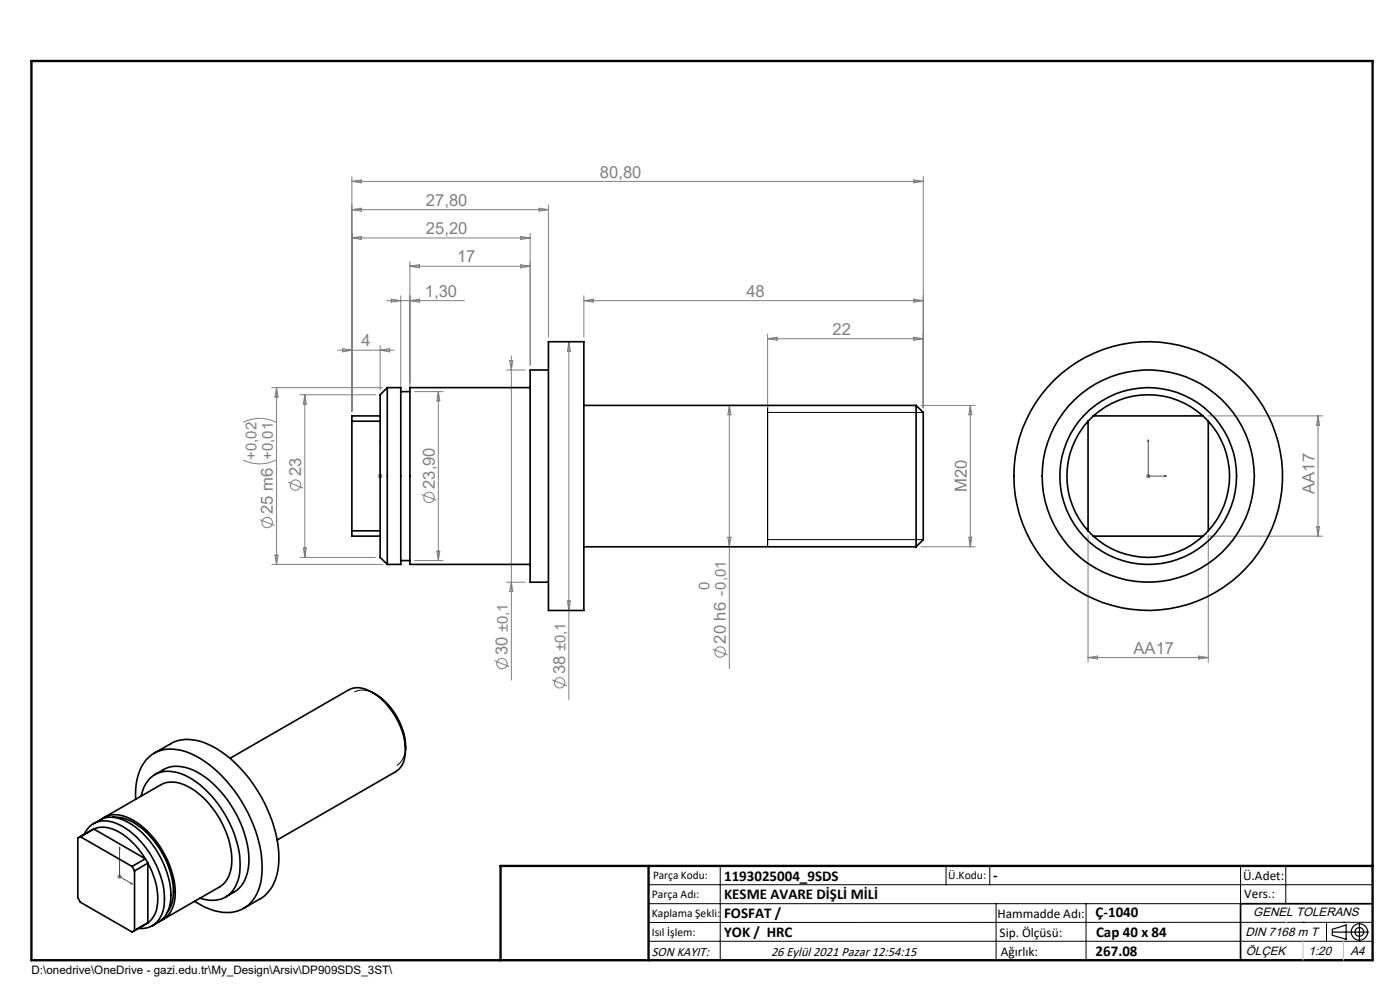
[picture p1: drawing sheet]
<svg xmlns="http://www.w3.org/2000/svg" width="297mm" height="210mm" viewBox="0 0 297 210" stroke-linecap="round" stroke-linejoin="round" font-family="sans-serif">
<g fill="none" stroke="#808080" stroke-width=".21">
<path d="M74.6 37.5v49.7M74.6 38.5h121.3M74.6 38.5l2.1-.3v.6zM193.9 38.2l2 .3-2 .3zM195.9 37.5v49M74.6 44.5l2.1-.3v.6zM74.6 50.5l2.1-.3v.6zM74.6 50.5h37.9M74.6 44.5h41.7M87 55.5v26.5M87 56.5h25.5M87 56.5l2-.3v.6z"/>
<path d="M110.5 56.2l2 .3-2 .3zM110.5 50.2l2 .3-2 .3zM112.5 49.5v28M114.4 44.2l1.9 .3-1.9 .3zM116.3 43.5v28M71.6 74.3h12M72.7 74l1.9 .3-1.9 .3zM80.6 73.3v9.4M80.6 74.3l2.1-.3v.6zM82 63.8h16.5M83 63.5l2 .3-2 .3zM85 62.8v19.2"/>
<path d="M87 63.8l2-.3v.6zM107.5 78.5h3.9M108.1 76.5h.7l-.3 2zM108.5 75.5v68.8M120.7 72.5v75.9M120.7 72.5l.3 2h-.6zM123.9 63.8h72M123.9 62.8v8.7M123.9 63.8l2-.3v.6zM162.8 70.9v15.6M162.8 71.9h33.1M162.8 71.9l2.1-.4v.7z"/>
<path d="M193.9 63.5l2 .3-2 .3zM193.9 71.5l2 .4-2 .3zM51.6 97.6a7.7 7.7 0 0 0 7 0M51.6 89.6a7.7 7.7 0 0 1 7 0M57.6 82.2h23.5M58.7 82.2v37.5M58.7 82.2l.3 2h-.7zM63.6 83.7h16.1M64.7 83.7v34.5M64.7 83.7l.3 2h-.7zM87.9 83.1h6.1M93 83.1v35.8"/>
<path d="M93 83.1l.3 1.9h-.6zM154.7 86v55.8M154.7 86l.4 2h-.7zM195.4 86h11.5M205.8 86l.4 2h-.7zM205.8 86v30M256.2 88.2h24.4M279.6 88.2v25.5M279.6 88.2l.3 2h-.6zM55.1 110.2l3.2 1.3M57.6 119.7h23.5M58.3 117.7h.7l-.3 2z"/>
<path d="M61.1 102.3l3.2 1.2M63.6 118.2h16.1M64.3 116.2h.7l-.3 2zM80.2 101h.9M80.3 100.6l.7 .7M80.6 100.5v1M81 100.6l-.7 .7M87.9 118.9h6.1M89.4 104.9l3.2 1.2M92.7 116.9h.6l-.3 2zM154.4 114h.7l-.4 2zM195.4 116h11.5"/>
<path d="M205.5 114h.7l-.4 2zM230.8 113.6v26.9M243.1 101h1M243.2 100.6l.7 .7M243.6 100.5v1M243.9 100.6l-.7 .7M256.2 113.7h24.4M256.3 113.6v26.9M279.3 111.7h.6l-.3 2zM107.5 123.5h3.9M108.5 123.5l.3 2h-.7zM120.4 127.5h.6l-.3 2z"/>
<path d="M151.2 137.7l3.1 1.3M230.8 139.5h25.5M230.8 139.5l2-.3v.6zM254.3 139.2l2 .3-2 .3zM104.9 140.2l3.2 1.2M117.2 144.2l3.1 1.3M24.9 185.9h1M25 185.6l.7 .7M25.4 185.4v1M25.7 185.6l-.7 .7"/>
<circle cx="56.7" cy="110.8" r="1.1"/>
<circle cx="62.7" cy="102.9" r="1.09"/>
<circle cx="91" cy="105.5" r="1.11"/>
<circle cx="152.8" cy="138.3" r="1.11"/>
<circle cx="106.5" cy="140.8" r="1.11"/>
<circle cx="118.7" cy="144.8" r="1.1"/>
</g>
<g fill="none" stroke="#000" stroke-width=".21">
<path d="M162.8 87.5h33.1M162.8 114.5h33.1M75.2 146.8a4.7 4.7 0 0 1 5.1 .9 14.2 14.2 0 0 1 5.7 11.3 4.4 4.4 0 0 1-1.8 3.4M137.6 187.7h153.6M137.6 191.7h153.6M137.6 199.7h153.6M152.8 183.7v20M200.7 183.7v4M210 183.7v4M211.3 191.7v12M230.4 191.7v12M263.2 183.7v20"/>
<path d="M272.8 183.7v8M276.4 195.6h.1M281.4 195.6v4.1M285 195.6h.1M291.2 195.6l-153.6 .1"/>
</g>
<g fill="none" stroke="#000" stroke-width=".25">
<path d="M162.8 86v30M282.6 197.7h7.8M282.6 197.1l3-.9v3l-3-.8zM288.4 195.8v3.8M106.2 203.7h185"/>
<circle cx="288.4" cy="197.7" r="1.74"/>
<circle cx="288.4" cy="197.7" r=".93"/>
</g>
<path d="M80.6 93.3v.4v-.4M80.6 93.3v7.7M243.6 93.3v7.7h3.8M243.6 93.3l.1 .4h-.2zM80.6 100.9v.2zM80.6 101h.1M247.1 100.9l.3 .1-.3 .1zM25.4 179.7v.3l-.1-.1zM25.4 179.7v6.2l2.7 1.6M27.8 187.3l.3 .2h-.3z" fill="none" stroke="#00f" stroke-width=".21"/>
<path d="M291.2 191.7h-28v12" fill="none" stroke="#000" stroke-width=".35"/>
<path d="M6.7 12.9h284.5v190.8h-284.5zM137.6 183.7v20M291.2 183.7h-185v20" fill="none" stroke="#000" stroke-width=".5"/>
<path d="M276.4 199.7v4M285 199.7v4" fill="none" stroke="#c0c0c0" stroke-width=".21"/>
<path d="M272.8 195.6h.1" fill="none" stroke="#c0c0c0" stroke-width=".25"/>
<g fill="#00f">
<path d="M80.6 100.9v.2zM80.6 93.3v.4z"/>
<path d="M247.1 100.9l.3 .1-.3 .1zM243.6 93.3l.1 .4h-.2zM27.8 187.3l.3 .2h-.3zM25.4 179.7v.3l-.1-.1z"/>
</g>
<g fill="none" stroke="#000" stroke-width=".35">
<path d="M116.3 72.5h7.6v57h-7.6zM116.3 78.5h-3.8v45h3.8M74.6 89.4h6M74.6 89.4v23.2M80.6 89.4v23.2M80.6 88.2v1.2M80.6 88.2h-6v1.2M82.2 82.2h2.8v37.5h-2.8M82.2 82.2v37.5M82.2 82.2l-1.6 1.5v4.5M85 83.1h2M112.5 82.2h-25.5v37.5h25.5"/>
<path d="M123.9 86h70.4M194.3 86v30M194.3 86l1.6 1.5v27l-1.6 1.5M230.8 89.4a17.3 17.3 0 0 0 0 23.2M230.8 89.4v23.2M232 88.2l-1.2 1.2M232 88.2a17.3 17.3 0 0 1 23.2 0M232 88.2h23.2M255.2 88.2l1.1 1.2M256.3 89.4a17.2 17.2 0 0 1 0 23.2M256.3 89.4v23.2M74.6 112.6v1.1h6"/>
<path d="M74.6 112.6h6M80.6 113.7v4.5l1.6 1.5M80.6 112.6v1.1M85 118.9h2M123.9 116h70.4M230.8 112.6l1.2 1.1M232 113.7a17.2 17.2 0 0 0 23.2 0M232 113.7h23.2M256.3 112.6l-1.1 1.1M32.7 159.8l3.5-2a8.3 8.3 0 0 1 7.8 0 27.1 27.1 0 0 1 12.7 13.8 22 22 0 0 1 2 14 7.8 7.8 0 0 1-3.5 5l-3.5 2.1M79 146.9a13.8 13.8 0 0 1 7 12.2M17 177.5l-.5 .3 .1 12.8 .4 .8 11 6.3 .5-.3v-12.7"/>
<path d="M17 177.5l11 6.3M17.9 177a4.8 4.8 0 0 1 6.4-2.5 17 17 0 0 1 9 9.3 13.8 13.8 0 0 1 1.1 10.1 4.5 4.5 0 0 1-5 3M19.8 174.7a6.1 6.1 0 0 1 7.4-.3 19.3 19.3 0 0 1 9 16.3 6.2 6.2 0 0 1-3.9 5.7M19.9 175.9a6.9 6.9 0 0 1 6.9 1.7l2.2 2 1.8 2.6M19.9 175.9l-3.1 1.7M19.9 175.9l-2.9 1.6M19.9 175.9l10.9 6.3M21.6 173.7a5.8 5.8 0 0 1 6.5 .2 19.3 19.3 0 0 1 9 16.3 5.8 5.8 0 0 1-3 5.1M22.1 173.4l12-6.9a6.3 6.3 0 0 1 6.4 .7 19.4 19.4 0 0 1 8.7 15.6 6.1 6.1 0 0 1-2.6 5.3l-12 6.9M23.9 173.4a9 9 0 0 1 6.9 2.9 18.5 18.5 0 0 1 6 13.7 6.8 6.8 0 0 1-1.3 3.5M28.8 169.5a11.1 11.1 0 0 1 2.7-8.8 7.5 7.5 0 0 1 8-1.2 25.1 25.1 0 0 1 12.4 11.7 23.7 23.7 0 0 1 3.3 16.4 7.3 7.3 0 0 1-6.3 6 12.2 12.2 0 0 1-7.6-2.4M30 168.9a5.9 5.9 0 0 1 8.2-4.8 20.1 20.1 0 0 1 10.1 9.7 18.6 18.6 0 0 1 2.4 12.4 5.8 5.8 0 0 1-8.2 4.3h-.1"/>
<path d="M32.8 164.3l1.9-1a7.2 7.2 0 0 1 7.1 .5 23.5 23.5 0 0 1 11 18.5 7.7 7.7 0 0 1-5 8M48.8 160.9l25.1-14.5a4.8 4.8 0 0 1 5.2 .6 15.3 15.3 0 0 1 6.8 13.3 4.4 4.4 0 0 1-1.9 3.4l-25.2 14.5M28 183.8l.5 .9M30.8 182.2l.6 .9M30.8 182.2l-2.8 1.6M31.4 195.7l-.3 .2M31.4 183.1a13.5 13.5 0 0 1 1.5 10.6 4.6 4.6 0 0 1-1.5 2M31.4 195.7l-3.1 1.8M31.4 183.1l-2.9 1.6M31.4 183.1v12.6"/>
<circle cx="243.6" cy="101" r="18.7"/>
<circle cx="243.6" cy="101" r="28.5"/>
<circle cx="243.6" cy="101" r="22.5"/>
</g>
<g font-size="3.5" fill="#808080">
<text x="127.3" y="37.7">80,80</text>
<text x="90.4" y="43.7">27,80</text>
<text x="90.4" y="49.7">25,20</text>
<text x="97" y="55.7">17</text>
<text x="90.1" y="63">1,30</text>
<text x="158.3" y="63">48</text>
<text x="176.6" y="71">22</text>
<text x="76.7" y="73.5">4</text>
<text x="63.9" y="101.1" transform="rotate(-90 63.9 101.1)">23</text>
<text x="92.2" y="103.7" transform="rotate(-90 92.2 103.7)">23,90</text>
<text x="205.1" y="104.4" transform="rotate(-90 205.1 104.4)">M20</text>
<text x="278.8" y="104.8" transform="rotate(-90 278.8 104.8)">AA17</text>
<text x="57.9" y="109.1" transform="rotate(-90 57.9 109.1)">25 m6 +0,01</text>
<text x="154" y="136.5" transform="rotate(-90 154 136.5)">20 h6 -0,01</text>
<text x="107.7" y="139" transform="rotate(-90 107.7 139)">30 ±0,1</text>
<text x="119.9" y="143.1" transform="rotate(-90 119.9 143.1)">38 ±0,1</text>
<text x="240.5" y="138.7">AA17</text>
</g>
<g font-size="3.2" fill="#808080">
<text x="54.4" y="97.6" transform="rotate(-90 54.4 97.6)">+0,02</text>
<text x="150.5" y="125.1" transform="rotate(-90 150.5 125.1)">0</text>
</g>
<g font-size="3.2">
<text x="153.6" y="186.8">1193025004_9SDS</text>
<text x="153.6" y="190.8">KESME AVARE DİŞLİ MİLİ</text>
<text x="210.7" y="186.6">-</text>
<text x="153.6" y="194.8">FOSFAT /</text>
<text x="232.4" y="194.5">Ç-1040</text>
<text x="153.6" y="198.8">YOK / HRC</text>
<text x="232.4" y="202.8">267.08</text>
<text x="232.5" y="198.8">Cap 40 x 84</text>
</g>
<g font-size="2.8">
<text x="263.7" y="186.7">Ü.Adet:</text>
<text x="263.9" y="190.5">Vers.:</text>
<text x="211.6" y="194.8">Hammadde Adı:</text>
<text x="138.3" y="202.8">SON KAYIT:</text>
<text x="163.6" y="202.8">26 Eylül 2021 Pazar 12:54:15</text>
<text x="212.1" y="198.7">Sip. Ölçüsü:</text>
<text x="212.3" y="202.7">Ağırlık:</text>
</g>
<g font-size="2.6">
<text x="265.9" y="194.4">GENEL TOLERANS</text>
<text x="264.2" y="198.5">DIN 7168 m T</text>
<text x="264.3" y="202.6">ÖLÇEK</text>
<text x="277.6" y="202.6">1:20</text>
<text x="286.5" y="202.6">A4</text>
</g>
<g font-size="2.5">
<text x="138.3" y="190.5">Parça Adı:</text>
<text x="138.5" y="186.5">Parça Kodu:</text>
<text x="201.2" y="186.5">Ü.Kodu:</text>
<text x="138.3" y="194.5">Kaplama Şekli:</text>
<text x="138.3" y="198.6">Isıl İşlem:</text>
<text x="6.7" y="206.7">D:\onedrive\OneDrive - gazi.edu.tr\My_Design\Arsiv\DP909SDS_3ST\</text>
</g>
</svg>
